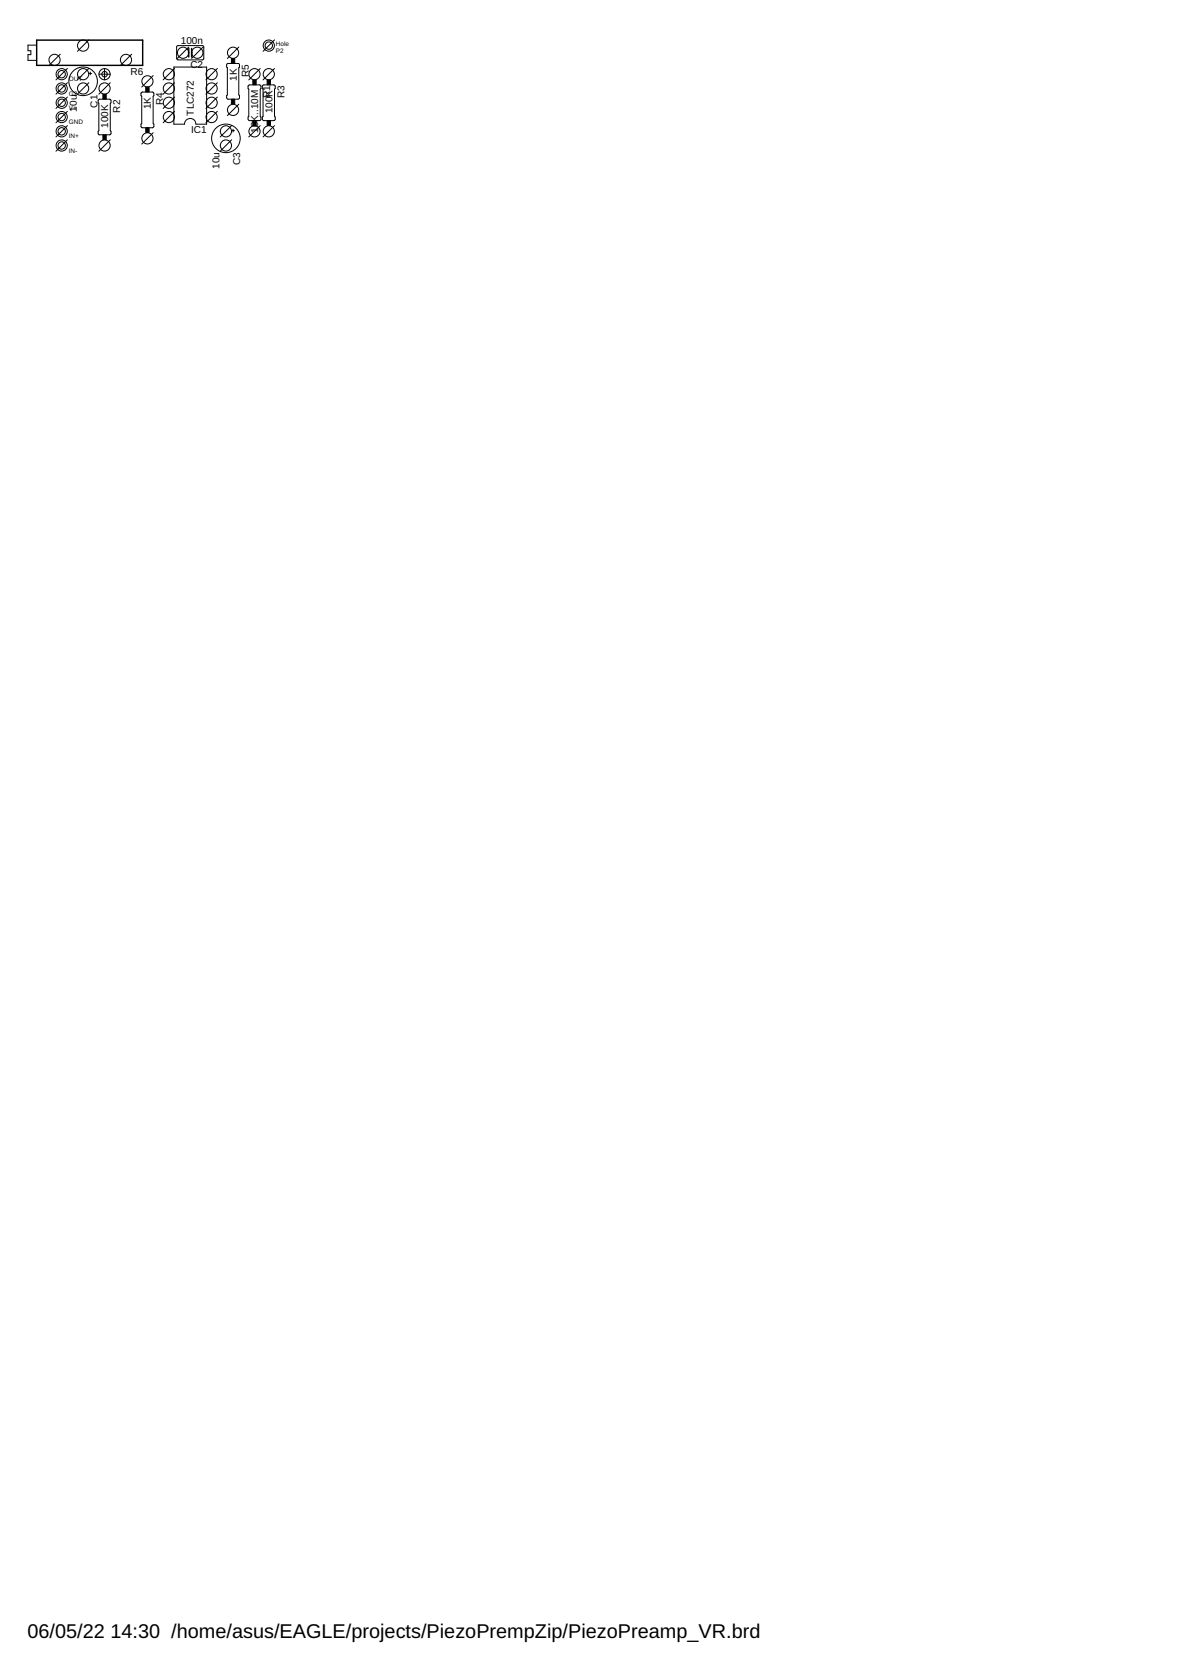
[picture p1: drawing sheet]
<svg xmlns="http://www.w3.org/2000/svg" width="210mm" height="297mm" viewBox="0 0 210 297" stroke-linecap="round" stroke-linejoin="round" font-family="sans-serif">
<g fill="none" stroke="#000" stroke-width=".18">
<path d="M6.4 8h-1.4v1h.5v.7h-.5v1h1.4M10.7 9.6l-2 2.1M12 14.7l-2.1 2M12 19.8l-2.1 2M12 12.2l-2.1 2M12 17.3l-2.1 2M15.8 13.1h.5M15.8 14.7l-2 2M15.8 12.2l-2 2M15.8 7.1l-2 2M16 12.8v.5M17.5 17.7l2-.1 .2 .2v.5l-.1 .1v4.8l.1 .1v.4l-.1 .3h-2l-.1-.2-.1-.5 .2-.1z"/>
<path d="M17.6 13.2h2M18.6 12.2v2M19.6 14.7l-2 2M23.4 9.6l-2 2.1M25.1 16.4h2l.2 .1v.5l-.1 .1v4.8l.1 .2v.4l-.1 .2h-1.9l-.2-.2v-.4l.1-.2zM27.2 13.4l-2 2.1M30.9 11.9h5.8v10.2h-1.9a1.02 1.02 0 0 0-1-1.1 1.02 1.02 0 0 0-1 1.1h-1.9zM31 17.3l-2 2M31 19.8l-2 2M31 14.7l-2 2M31 12.2l-2 2M31.5 8.2l4.6-.1 .1 .3v2.1l-.2 .1h-4.4l-.2-.2z"/>
<path d="M33.4 9.4h.1M33.5 8.4l-2 2M34.1 9.4h.1M36.1 8.4l-2 2M38.6 19.8l-2 2M38.6 17.3l-2 2M38.6 12.2l-2 2M38.6 14.7l-2 2M40.4 11.3h1.9l.2 .1 .1 .5-.2 .1v4.9l.2 .1v.4l-.2 .2h-1.9l-.2-.1v-.5l.1-.1v-4.9l-.1-.1zM42.4 8.4l-2 2M42.4 18.5l-2 2.1M44.2 15.2l1.9-.1 .3 .1v.5l-.2 .2v4.8l.2 .1v.4l-.2 .2h-1.9l-.2-.1v-.5l.1-.1v-4.8l-.1-.2z"/>
<path d="M46.2 12.2l-2 2M46.7 15.2l2-.1 .2 .1v.5l-.1 .2v4.8l.1 .1v.4l-.1 .2h-1.9l-.2-.1-.1-.5 .2-.1v-4.8l-.2-.2zM48.8 7.1l-2 2M48.8 12.2l-2 2M12 22.3l-2.1 2M12 24.8l-2.1 2.1M19.6 24.8l-2 2.1M27.2 23.6l-2 2M41.2 23.2h.5M41.2 24.8l-2.1 2.1M41.2 22.3l-2.1 2M41.4 23v.5"/>
<path d="M46.2 22.3l-2 2M48.8 22.3l-2 2"/>
<circle cx="9.7" cy="10.6" r=".99"/>
<circle cx="11" cy="13.2" r=".99"/>
<circle cx="11" cy="18.3" r=".99"/>
<circle cx="11" cy="15.7" r=".99"/>
<circle cx="11" cy="15.7" r=".66"/>
<circle cx="11" cy="13.2" r=".66"/>
<circle cx="11" cy="18.3" r=".66"/>
<circle cx="14.8" cy="14.5" r="2.54"/>
<circle cx="14.8" cy="15.7" r=".99"/>
<circle cx="14.8" cy="13.2" r=".99"/>
<circle cx="14.8" cy="8.1" r=".99"/>
<circle cx="18.6" cy="13.2" r=".99"/>
<circle cx="18.6" cy="15.7" r=".99"/>
<circle cx="18.6" cy="13.2" r=".49"/>
<circle cx="22.4" cy="10.6" r=".99"/>
<circle cx="26.2" cy="14.5" r=".99"/>
<circle cx="30" cy="13.2" r=".99"/>
<circle cx="30" cy="18.3" r=".99"/>
<circle cx="30" cy="15.7" r=".99"/>
<circle cx="32.5" cy="9.4" r=".99"/>
<circle cx="35.1" cy="9.4" r=".99"/>
<circle cx="37.6" cy="13.2" r=".99"/>
<circle cx="37.6" cy="15.7" r=".99"/>
<circle cx="37.6" cy="18.3" r=".99"/>
<circle cx="41.4" cy="9.4" r=".99"/>
<circle cx="41.4" cy="19.5" r=".99"/>
<circle cx="45.2" cy="13.2" r=".99"/>
<circle cx="47.8" cy="13.2" r=".99"/>
<circle cx="47.8" cy="8.1" r=".99"/>
<circle cx="47.8" cy="8.1" r=".66"/>
<circle cx="11" cy="20.8" r=".99"/>
<circle cx="11" cy="25.9" r=".99"/>
<circle cx="11" cy="23.3" r=".99"/>
<circle cx="11" cy="23.3" r=".66"/>
<circle cx="11" cy="20.8" r=".66"/>
<circle cx="11" cy="25.9" r=".66"/>
<circle cx="18.6" cy="25.9" r=".99"/>
<circle cx="26.2" cy="24.6" r=".99"/>
<circle cx="30" cy="20.8" r=".99"/>
<circle cx="37.6" cy="20.8" r=".99"/>
<circle cx="40.2" cy="24.6" r="2.54"/>
<circle cx="40.2" cy="23.3" r=".99"/>
<circle cx="40.2" cy="25.9" r=".99"/>
<circle cx="45.2" cy="23.3" r=".99"/>
<circle cx="47.8" cy="23.3" r=".99"/>
</g>
<path d="M6.5 7.1h18.9v4.5h-18.9zM33.5 8.6v1.5M34.1 8.6v1.5" fill="none" stroke="#000" stroke-width=".25"/>
<path d="M18.3 16.8h.6v.8h-.6zM25.9 15.5h.6v.8h-.6zM41.1 17.6h.6v.9h-.6zM41.1 10.4h.6v.9h-.6zM44.9 14.2h.6v.9h-.6zM47.5 14.2h.6v.9h-.6zM18.3 24h.6v.8h-.6zM25.9 22.7h.6v.9h-.6zM44.9 21.4h.6v.9h-.6zM47.5 21.4h.6v.9h-.6z" fill="#000" stroke="#000" stroke-width=".18"/>
<g font-size="3.5">
<text x="4.9" y="291.1">06/05/22</text>
<text x="19.6" y="291.1">14:30 /home/asus/EAGLE/projects/PiezoPrempZip/PiezoPreamp_VR.brd</text>
</g>
<g font-size="1.8">
<text x="32.1" y="7.9">100n</text>
<text x="23.2" y="13.3">R6</text>
<text x="33.8" y="12.2">C2</text>
<text x="42.1" y="14.4" transform="rotate(-90 42.1 14.4)">1K</text>
<text x="44.2" y="13.7" transform="rotate(-90 44.2 13.7)">R5</text>
<text x="48.4" y="17.2" transform="rotate(-90 48.4 17.2)">K</text>
<text x="50.6" y="17.5" transform="rotate(-90 50.6 17.5)">R3</text>
<text x="13.6" y="19.8" transform="rotate(-90 13.6 19.8)">10u</text>
<text x="17.3" y="19.1" transform="rotate(-90 17.3 19.1)">C1</text>
<text x="19.2" y="22.7" transform="rotate(-90 19.2 22.7)">100K</text>
<text x="21.4" y="20" transform="rotate(-90 21.4 20)">R2</text>
<text x="26.8" y="19.4" transform="rotate(-90 26.8 19.4)">1K</text>
<text x="29" y="18.7" transform="rotate(-90 29 18.7)">R4</text>
<text x="34" y="23.6">IC1</text>
<text x="34.4" y="20.5" transform="rotate(-90 34.4 20.5)">TLC272</text>
<text x="45.9" y="23.6" transform="rotate(-90 45.9 23.6)">10K..10M</text>
<text x="48.4" y="20.1" transform="rotate(-90 48.4 20.1)">100R1</text>
<text x="39" y="30" transform="rotate(-90 39 30)">10u</text>
<text x="42.7" y="29.3" transform="rotate(-90 42.7 29.3)">C3</text>
</g>
<g font-size="1.1">
<text x="49" y="9.4">P2</text>
<text x="49" y="8.1">Hole</text>
<text x="12.2" y="17">G2</text>
<text x="12.2" y="14.5">OUT</text>
<text x="12.2" y="22.1">GND</text>
<text x="12.2" y="19.5">V+</text>
<text x="12.2" y="24.6">IN+</text>
<text x="12.2" y="27.1">IN-</text>
</g>
</svg>
